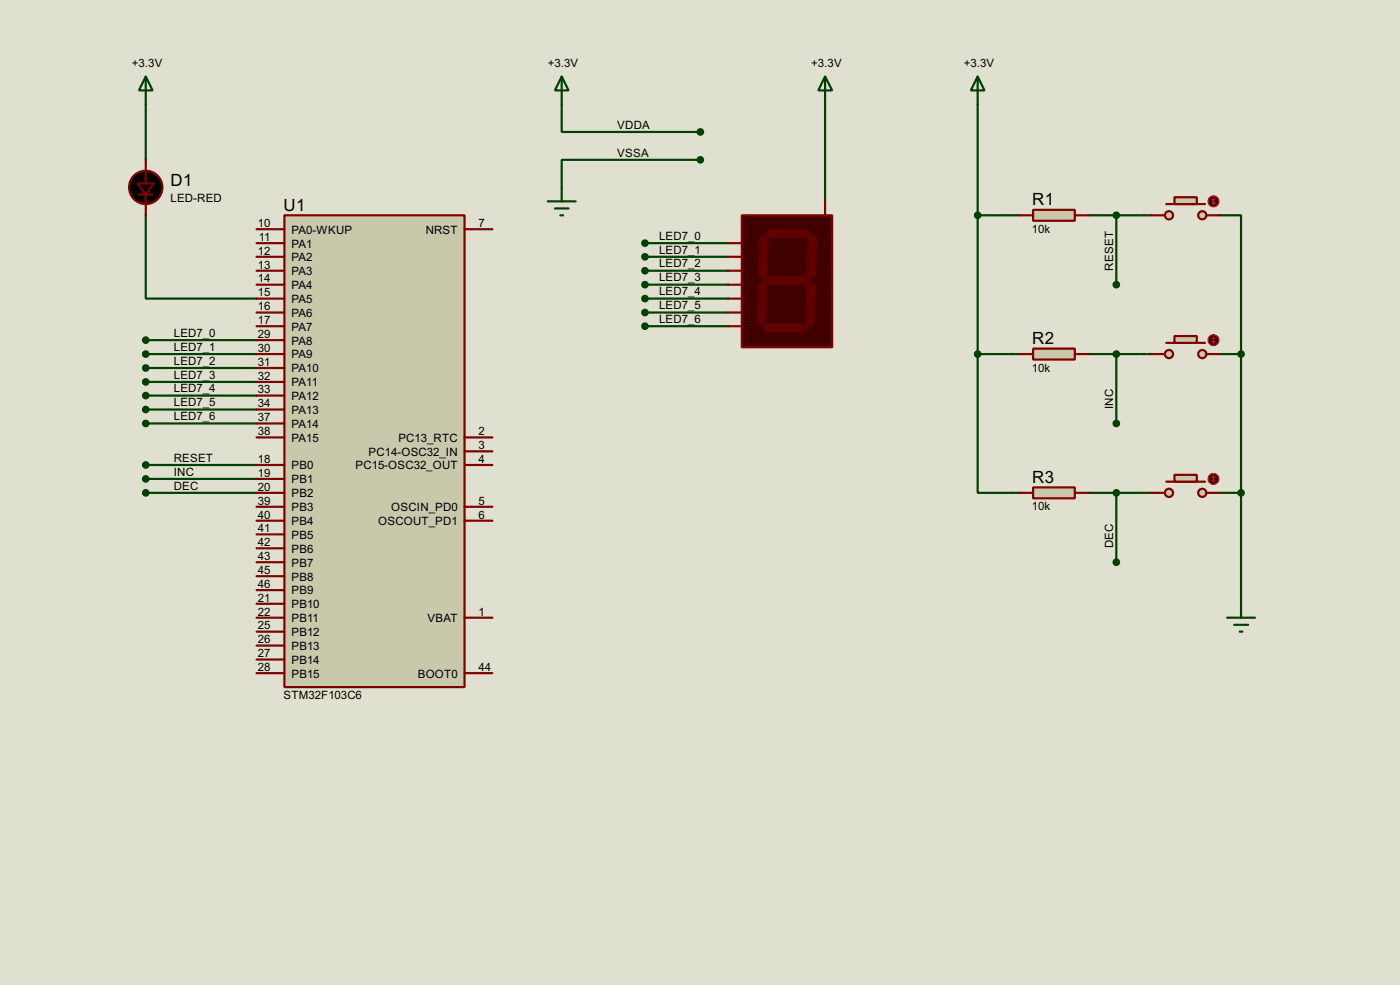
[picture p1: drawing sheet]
<svg xmlns="http://www.w3.org/2000/svg" width="256mm" height="180mm" viewBox="0 0 256 180" stroke-linecap="round" stroke-linejoin="round" font-family="sans-serif">
<path d="M0 0h256.5v180.3h-256.5z" fill="#e0e0d0"/>
<g fill="none" stroke="#004000" stroke-width=".4">
<path d="M26.7 19.1v10.2M102.9 19.1v5.1h25.4M151.2 19.1v17.8M179.1 19.1v45.7M26.7 39.4v15.3h20.3M128.3 29.3h-25.4v5M179.1 39.4h7.6M199.4 39.4h11.5M204.5 39.4v12.7M223.6 39.4h3.8v25.4M118.2 44.5h15.2M118.2 47h15.2"/>
<path d="M118.2 49.6h15.2M118.2 52.1h15.2M118.2 54.7h15.2M118.2 57.2h15.2M118.2 59.7h15.2M26.7 62.3h20.3M26.7 64.8h20.3M26.7 67.4h20.3M26.7 69.9h20.3M26.7 72.4h20.3M26.7 75h20.3M26.7 77.5h20.3"/>
<path d="M179.1 64.8v25.4h7.6M179.1 64.8h7.6M199.4 64.8h11.5M204.5 64.8v12.7M223.6 64.8h3.8M227.4 64.8v45.7M26.7 85.1h20.3M26.7 87.7h20.3M26.7 90.2h20.3M199.4 90.2h11.5M204.5 90.2v12.7M223.6 90.2h3.8"/>
</g>
<path d="M52.1 39.4h33v86.4h-33z" fill="#c8c8aa" stroke="#800000" stroke-width=".4"/>
<g fill="none" stroke="#800000" stroke-width=".4">
<path d="M47 42h5.1M47 47h5.1M47 44.5h5.1M47 49.6h5.1M47 52.1h5.1M47 54.7h5.1M47 57.2h5.1M47 59.7h5.1M85.1 42h5.1M47 62.3h5.1M47 64.8h5.1M47 67.4h5.1"/>
<path d="M47 69.9h5.1M47 72.4h5.1M47 75h5.1M47 77.5h5.1M47 92.8h5.1M47 95.3h5.1M47 85.1h5.1M47 87.7h5.1M47 90.2h5.1M47 97.8h5.1M47 80.1h5.1M85.1 92.8h5.1"/>
<path d="M85.1 95.3h5.1M85.1 85.1h5.1M85.1 80.1h5.1M85.1 82.6h5.1M47 105.5h5.1M47 108h5.1M47 110.5h5.1M47 113.1h5.1M47 100.4h5.1M47 102.9h5.1M47 115.6h5.1M47 118.2h5.1"/>
<path d="M85.1 113.1h5.1M47 123.2h5.1M47 120.7h5.1M85.1 123.2h5.1"/>
</g>
<path d="M135.9 39.4h16.6v24.2h-16.6z" fill="#400000" stroke="#800000" stroke-width=".4"/>
<g fill="#600000" stroke="#600000" stroke-width=".18">
<path d="M140.3 42.7l.7-.7h6.9l.7 .7-.7 .8h-6.9z" fill-rule="evenodd"/>
<path d="M148.1 43.7l.8-.7 .8 .7-.3 6.6-.8 .8-.7-.8z" fill-rule="evenodd"/>
<path d="M140 51.4l.8-.8h6.8l.8 .8-.8 .7h-6.8z" fill-rule="evenodd"/>
<path d="M139.2 43.7l.8-.7 .8 .7-.3 6.6-.7 .8-.8-.8z" fill-rule="evenodd"/>
<path d="M147.9 52.4l.7-.8 .8 .8-.2 6.6-.8 .7-.8-.7z" fill-rule="evenodd"/>
<path d="M139.8 60l.7-.8h6.9l.7 .8-.7 .8h-6.9z" fill-rule="evenodd"/>
<path d="M139 52.4l.8-.8 .7 .8-.2 6.6-.8 .7-.8-.7z" fill-rule="evenodd"/>
</g>
<path d="M25.5 35.6h2.5M26.7 29.3v4.3M26.7 35.6v3.8M151.2 36.9v2.5M133.4 44.5h2.5M133.4 47h2.5M133.4 49.6h2.5M133.4 52.1h2.5M133.4 54.7h2.5M133.4 57.2h2.5M133.4 59.7h2.5" fill="none" stroke="#800000" stroke-width=".4"/>
<g fill="#000" stroke="#800000" stroke-width=".4">
<path d="M25.2 33.6h3l-1.5 2z"/>
<circle cx="26.7" cy="34.3" r="3.1"/>
</g>
<g fill="#c8c8aa" stroke="#800000" stroke-width=".4">
<circle cx="220.2" cy="39.4" r=".75"/>
<circle cx="214.1" cy="39.4" r=".75"/>
</g>
<path d="M213.7 37.4h7.1" fill="none" stroke="#800000" stroke-width=".4"/>
<path d="M215.2 36.1h4.1v1.3h-4.1z" fill="#c8c8aa" stroke="#800000" stroke-width=".4"/>
<path d="M210.9 39.4h2.5M221 39.4h2.6" fill="none" stroke="#800000" stroke-width=".4"/>
<circle cx="222.3" cy="36.9" r="1" fill="#400000" stroke="#f00" stroke-width=".2"/>
<path d="M222.1 37.1l.2 .3M222.3 36.4v1M222.3 36.4l-.2 .2M222.3 36.4l.3 .2M222.6 37.1l-.3 .3" fill="none" stroke="#f00" stroke-width=".2"/>
<g fill="#c8c8aa" stroke="#800000" stroke-width=".4">
<circle cx="220.2" cy="64.8" r=".75"/>
<circle cx="214.1" cy="64.8" r=".75"/>
</g>
<path d="M213.7 62.8h7.1" fill="none" stroke="#800000" stroke-width=".4"/>
<path d="M215.2 61.5h4.1v1.3h-4.1z" fill="#c8c8aa" stroke="#800000" stroke-width=".4"/>
<path d="M210.9 64.8h2.5M221 64.8h2.6" fill="none" stroke="#800000" stroke-width=".4"/>
<circle cx="222.3" cy="62.3" r="1" fill="#400000" stroke="#f00" stroke-width=".2"/>
<path d="M222.1 62.5l.2 .3M222.3 61.8v1M222.3 61.8l-.2 .2M222.3 61.8l.3 .2M222.6 62.5l-.3 .3" fill="none" stroke="#f00" stroke-width=".2"/>
<g fill="#c8c8aa" stroke="#800000" stroke-width=".4">
<circle cx="220.2" cy="90.2" r=".75"/>
<circle cx="214.1" cy="90.2" r=".75"/>
</g>
<path d="M213.7 88.2h7.1" fill="none" stroke="#800000" stroke-width=".4"/>
<path d="M215.2 86.9h4.1v1.3h-4.1z" fill="#c8c8aa" stroke="#800000" stroke-width=".4"/>
<path d="M210.9 90.2h2.5M221 90.2h2.6" fill="none" stroke="#800000" stroke-width=".4"/>
<circle cx="222.3" cy="87.7" r="1" fill="#400000" stroke="#f00" stroke-width=".2"/>
<path d="M222.1 87.9l.2 .3M222.3 87.2v1M222.3 87.2l-.2 .2M222.3 87.2l.3 .2M222.6 87.9l-.3 .3" fill="none" stroke="#f00" stroke-width=".2"/>
<g fill="none" stroke="#004000" stroke-width=".4">
<path d="M26.7 14l1.3 2.6h-2.5zM26.7 14v5.1M102.9 14l1.3 2.6h-2.5zM102.9 14v5.1M151.2 14l1.3 2.6h-2.6zM151.2 14v5.1M179.1 14l1.3 2.6h-2.5zM179.1 14v5.1M100.4 36.9h5.1M101.7 38.2h2.5M102.7 39.4h.5M102.9 34.3v2.6"/>
<path d="M224.8 113.1h5.1M226.1 114.4h2.6M227.1 115.6h.5M227.4 110.5v2.6"/>
</g>
<g fill="#004000" stroke="#004000" stroke-width=".4">
<circle cx="128.3" cy="24.2" r=".5"/>
<circle cx="128.3" cy="29.3" r=".5"/>
<circle cx="118.1" cy="44.5" r=".5"/>
<circle cx="118.1" cy="47" r=".5"/>
<circle cx="118.1" cy="49.6" r=".5"/>
<circle cx="118.1" cy="52.1" r=".5"/>
<circle cx="118.1" cy="54.7" r=".5"/>
<circle cx="118.1" cy="57.2" r=".5"/>
<circle cx="118.1" cy="59.7" r=".5"/>
<circle cx="26.7" cy="62.3" r=".5"/>
<circle cx="26.7" cy="64.8" r=".5"/>
<circle cx="26.7" cy="67.4" r=".5"/>
<circle cx="26.7" cy="69.9" r=".5"/>
<circle cx="26.7" cy="72.4" r=".5"/>
<circle cx="26.7" cy="75" r=".5"/>
<circle cx="26.7" cy="77.5" r=".5"/>
<circle cx="26.7" cy="85.1" r=".5"/>
<circle cx="26.7" cy="87.7" r=".5"/>
<circle cx="26.7" cy="90.2" r=".5"/>
</g>
<path d="M189.3 38.4h7.6v2h-7.6z" fill="#c8c8aa" stroke="#800000" stroke-width=".4"/>
<path d="M186.7 39.4h2.6M196.9 39.4h2.5" fill="none" stroke="#800000" stroke-width=".4"/>
<path d="M189.3 63.8h7.6v2h-7.6z" fill="#c8c8aa" stroke="#800000" stroke-width=".4"/>
<path d="M186.7 64.8h2.6M196.9 64.8h2.5" fill="none" stroke="#800000" stroke-width=".4"/>
<path d="M189.3 89.2h7.6v2h-7.6z" fill="#c8c8aa" stroke="#800000" stroke-width=".4"/>
<path d="M186.7 90.2h2.6M196.9 90.2h2.5" fill="none" stroke="#800000" stroke-width=".4"/>
<g fill="#004000" stroke="#004000" stroke-width=".4">
<circle cx="227.3" cy="64.8" r=".5"/>
<circle cx="227.3" cy="90.2" r=".5"/>
<circle cx="204.5" cy="64.8" r=".5"/>
<circle cx="204.5" cy="77.5" r=".5"/>
<circle cx="204.5" cy="90.2" r=".5"/>
<circle cx="204.5" cy="102.9" r=".5"/>
<circle cx="204.5" cy="39.4" r=".5"/>
<circle cx="204.5" cy="52.1" r=".5"/>
<circle cx="179.1" cy="39.4" r=".5"/>
<circle cx="179.1" cy="64.8" r=".5"/>
</g>
<g font-size="3.5">
<text x="31.3" y="34">D1</text>
<text x="52" y="38.6">U1</text>
<text x="189.1" y="37.6">R1</text>
<text x="189.1" y="63">R2</text>
<text x="189.1" y="88.4">R3</text>
</g>
<g font-size="2.4">
<text x="24.2" y="12.3">+3.3V</text>
<text x="100.4" y="12.3">+3.3V</text>
<text x="148.6" y="12.3">+3.3V</text>
<text x="176.6" y="12.3">+3.3V</text>
<text x="113.1" y="23.6">VDDA</text>
<text x="113.1" y="28.6">VSSA</text>
<text x="31.2" y="36.9">LED-RED</text>
<text x="47.3" y="41.6">10</text>
<text x="87.7" y="41.6">7</text>
<text x="47.3" y="46.6">12</text>
<text x="47.4" y="44.1">11</text>
<text x="53.4" y="42.7">PA0-WKUP</text>
<text x="53.4" y="47.8">PA2</text>
<text x="53.4" y="45.3">PA1</text>
<text x="78" y="42.7">NRST</text>
<text x="120.7" y="43.9">LED7_0</text>
<text x="120.7" y="46.4">LED7_1</text>
<text x="189.1" y="42.6">10k</text>
<text x="47.3" y="49.2">13</text>
<text x="47.3" y="51.7">14</text>
<text x="53.4" y="50.4">PA3</text>
<text x="53.4" y="52.9">PA4</text>
<text x="120.7" y="49">LED7_2</text>
<text x="120.7" y="51.5">LED7_3</text>
<text x="203.9" y="49.5" transform="rotate(-90 203.9 49.5)">RESET</text>
<text x="47.3" y="54.3">15</text>
<text x="47.3" y="56.8">16</text>
<text x="47.3" y="59.3">17</text>
<text x="53.4" y="55.4">PA5</text>
<text x="53.4" y="58">PA6</text>
<text x="120.7" y="54">LED7_4</text>
<text x="120.7" y="56.6">LED7_5</text>
<text x="120.7" y="59.1">LED7_6</text>
<text x="31.8" y="61.7">LED7_0</text>
<text x="31.8" y="64.2">LED7_1</text>
<text x="47.3" y="61.9">29</text>
<text x="47.3" y="64.4">30</text>
<text x="53.4" y="60.5">PA7</text>
<text x="53.4" y="63.1">PA8</text>
<text x="53.4" y="65.6">PA9</text>
<text x="31.8" y="66.7">LED7_2</text>
<text x="31.8" y="69.3">LED7_3</text>
<text x="31.8" y="71.8">LED7_4</text>
<text x="47.3" y="67">31</text>
<text x="47.3" y="69.5">32</text>
<text x="47.3" y="72">33</text>
<text x="53.4" y="68.1">PA10</text>
<text x="53.4" y="70.7">PA11</text>
<text x="189.1" y="68">10k</text>
<text x="31.8" y="74.4">LED7_5</text>
<text x="31.8" y="76.9">LED7_6</text>
<text x="47.3" y="74.6">34</text>
<text x="47.3" y="77.1">37</text>
<text x="53.4" y="73.2">PA12</text>
<text x="53.4" y="75.8">PA13</text>
<text x="203.9" y="74.9" transform="rotate(-90 203.9 74.9)">INC</text>
<text x="47.3" y="79.7">38</text>
<text x="53.4" y="78.3">PA14</text>
<text x="53.4" y="80.8">PA15</text>
<text x="67.5" y="83.4">PC14-OSC32_IN</text>
<text x="73" y="80.8">PC13_RTC</text>
<text x="87.7" y="79.7">2</text>
<text x="87.7" y="82.2">3</text>
<text x="31.8" y="84.5">RESET</text>
<text x="31.8" y="87.1">INC</text>
<text x="31.8" y="89.6">DEC</text>
<text x="47.3" y="84.7">18</text>
<text x="47.3" y="87.3">19</text>
<text x="47.3" y="89.8">20</text>
<text x="53.4" y="85.9">PB0</text>
<text x="53.4" y="88.5">PB1</text>
<text x="65.1" y="85.9">PC15-OSC32_OUT</text>
<text x="87.7" y="84.7">4</text>
<text x="47.3" y="92.4">39</text>
<text x="47.3" y="94.9">40</text>
<text x="53.4" y="91">PB2</text>
<text x="53.4" y="93.6">PB3</text>
<text x="71.7" y="93.6">OSCIN_PD0</text>
<text x="87.7" y="92.4">5</text>
<text x="87.7" y="94.9">6</text>
<text x="189.1" y="93.4">10k</text>
<text x="47.3" y="97.4">41</text>
<text x="47.3" y="100">42</text>
<text x="53.4" y="96.1">PB4</text>
<text x="53.4" y="98.6">PB5</text>
<text x="53.4" y="101.2">PB6</text>
<text x="69.3" y="96.1">OSCOUT_PD1</text>
<text x="203.9" y="100.3" transform="rotate(-90 203.9 100.3)">DEC</text>
<text x="47.3" y="105.1">45</text>
<text x="47.3" y="107.6">46</text>
<text x="47.3" y="102.5">43</text>
<text x="53.4" y="106.3">PB8</text>
<text x="53.4" y="103.7">PB7</text>
<text x="47.3" y="110.1">21</text>
<text x="47.3" y="112.7">22</text>
<text x="53.4" y="108.8">PB9</text>
<text x="53.4" y="111.3">PB10</text>
<text x="53.4" y="113.9">PB11</text>
<text x="78.3" y="113.9">VBAT</text>
<text x="87.7" y="112.7">1</text>
<text x="47.3" y="115.2">25</text>
<text x="47.3" y="117.8">26</text>
<text x="53.4" y="116.4">PB12</text>
<text x="53.4" y="119">PB13</text>
<text x="47.3" y="120.3">27</text>
<text x="47.3" y="122.8">28</text>
<text x="53.4" y="121.5">PB14</text>
<text x="53.4" y="124">PB15</text>
<text x="76.5" y="124">BOOT0</text>
<text x="87.7" y="122.8">44</text>
<text x="51.9" y="128">STM32F103C6</text>
</g>
</svg>
